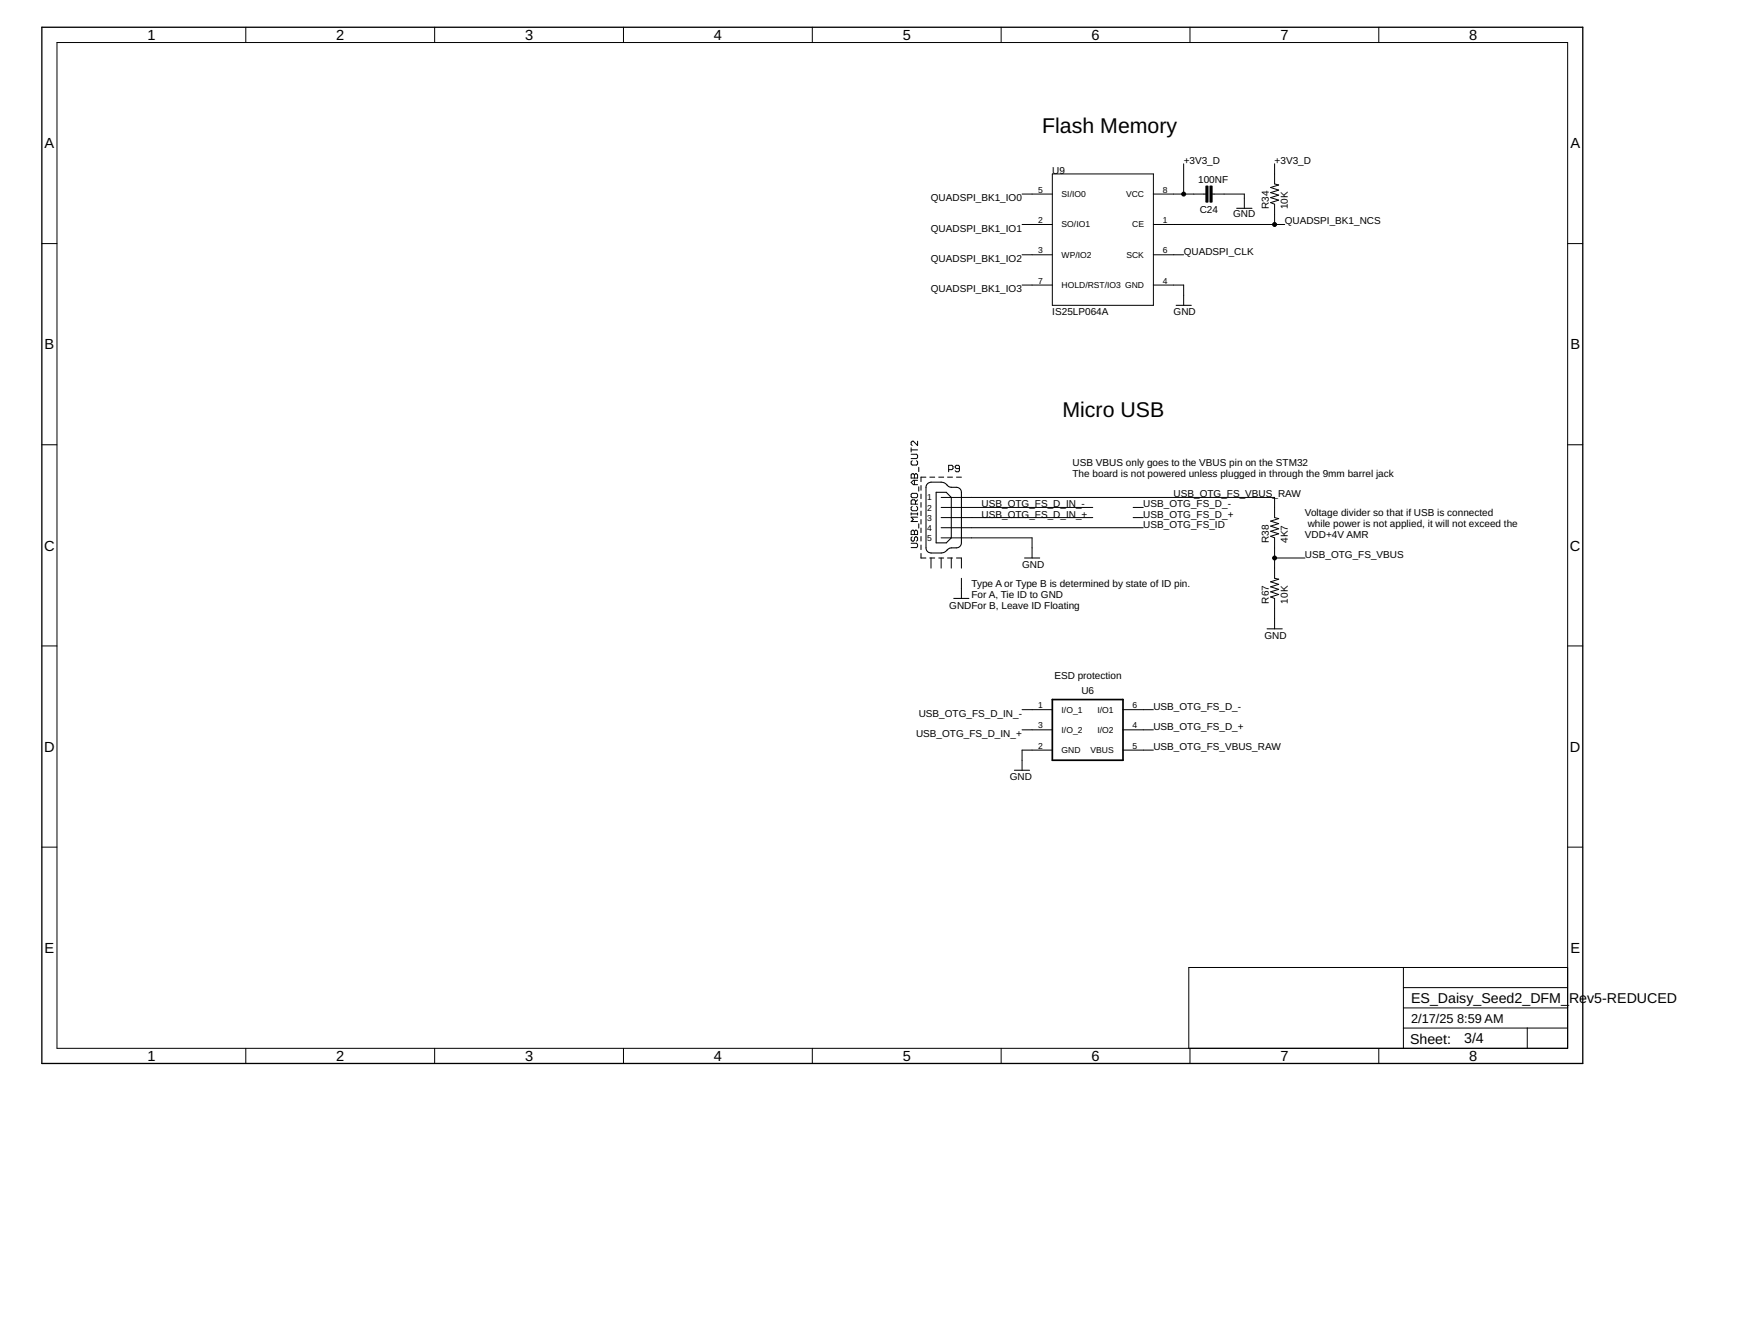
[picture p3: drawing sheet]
<svg xmlns="http://www.w3.org/2000/svg" width="279mm" height="216mm" viewBox="0 0 279 216" stroke-linecap="round" stroke-linejoin="round" font-family="sans-serif">
<g fill="none" stroke="#000" stroke-width=".16">
<path d="M9.2 6.8h243v161.7h-243zM39.5 4.4v2.4M69.9 4.4v2.4M100.3 4.4v2.4M130.7 4.4v2.4M161 4.4v2.4M191.4 4.4v2.4M221.8 4.4v2.4M6.7 39.2h2.5M164.4 31.2h4.9M164.4 36.1h4.9M169.3 28h16.2v21.1h-16.2z"/>
<path d="M185.5 31.2h8.5M185.5 36.1h21.2M190.4 26.3v4.9M194.9 31.2h5.3v2.3M205 26.3v3.3l.7 .1-1.3 .4 1.3 .5-1.3 .4 1.3 .4-1.3 .4 1.3 .4-1.3 .4 .6 .2v3.3M252.2 39.2h2.4M164.4 41h4.9M164.4 45.8h4.9M185.5 41h4.9M185.5 45.8h4.9v3.3M6.7 71.5h2.5M146.6 73h.8l.2 .2v.4l-.2 .1h-.8"/>
<path d="M146.6 79.5l.1-.2h.7l.2 .2v.3l-.2 .2h-.7l-.1-.2zM146.6 72v.7M146.6 72.3h1M146.7 74.1l-.1 .2v.3l.1 .2h.7l.2-.2v-.3l-.2-.2M146.7 76.2h.2l.2 .1 .2-.1h.1l.2 .1v.6h-1v-.6zM147.1 76.3v.6M147.1 77.2v.7M147.6 70.9v.7l-.7-.7h-.2l-.1 .2v.4l.1 .1M147.6 77.2h-.7l-.3 .4 .3 .3h.7M147.8 75.1v.7M147.8 78.3v.7M151.4 80h53.6v3.2l.7 .2-1.3 .4 1.3 .4-1.3 .4 1.3 .4-1.3 .4 1.3 .4-1.3 .4 .6 .3v6.5l.7 .1-1.3 .4 1.3 .4-1.3 .4 1.3 .4-1.3 .4 1.3 .5-1.3 .4 .6 .2v4.9"/>
<path d="M152.6 75.5h.5l.2-.2v-.3l-.2-.2h-.5v1M154.3 75.3h-.5l-.2-.2 .2-.3h.4l.1 .2v.7l-.1 .1h-.4l-.2-.1M252.2 71.5h2.4M146.6 87.3h.8l.2 .2v.4l-.2 .1h-.8M146.6 82.4v.4M146.6 82.6h1M146.7 81.4l-.1 .2v.3l.1 .2h.7l.2-.2v-.3l-.2-.2M146.7 85.2h.2l.2 .2 .2-.2h.1l.2 .2v.5h-1v-.5zM146.7 86.3l-.1 .2v.3l.1 .2h.2l.2-.2v-.3l.2-.2 .3 .2v.3l-.2 .2M147.1 85.4v.5M147.3 81v-.5l-.2-.2h-.4l-.1 .2v.5h1M147.6 82.4v.4"/>
<path d="M147.6 83.1h-1l.3 .4-.3 .3h1M147.6 80.3l-.3 .4M147.8 84.2v.7M149.8 89.7v1.6M151.4 86.5h14.6v3.2M151.4 81.6h24.4M151.4 83.2h24.4M151.4 84.8h32.5M151.4 89.7v1.6M153 89.7v1.6M154.6 89.7v1.6M154.6 93v3.2"/>
<path d="M182.3 81.6h1.6M182.3 83.2h1.6M205 89.7h4.9M6.7 103.8h2.5M164.4 114.1h4.9M164.4 117.3h4.9M180.6 114.1h4.9M180.6 117.3h4.9M252.2 103.8h2.4M6.7 136.2h2.5M169.3 120.6h-4.9v3.2M180.6 120.6h4.9"/>
<path d="M252.2 136.2h2.4M225.7 155.5v13M225.7 158.8h26.5M252.2 155.5h-61v13M39.5 168.5v2.5M69.9 168.5v2.5M100.3 168.5v2.5M130.7 168.5v2.5M161 168.5v2.5M191.4 168.5v2.5M221.8 168.5v2.5M225.7 165.3h26.5"/>
<path d="M225.7 162h26.5M245.7 165.3v3.2"/>
</g>
<path d="M6.7 4.4h247.9v166.6h-247.9z" fill="none" stroke="#000" stroke-width=".21"/>
<g fill="none" stroke="#000" stroke-width=".17">
<path d="M198.9 33.5h2.5M189.2 49.1h2.4M148.1 78.1v.7M148.1 79.4v.8M148.9 76.7h-.8v.7M149.2 77.8l.6-.3h1.6a2.47 2.47 0 0 1 1.4 .8h.2a1.52 1.52 0 0 1 1.4 .3l.2 .5v8.2l-.2 .5a1.52 1.52 0 0 1-1.4 .3l-.6 .3a1.18 1.18 0 0 1-1 .5h-1.8a.74 .74 0 0 1-.7-.8v-9.8zM149.6 76.7h.7M150.6 79.1h1.6l.8 .9v6.5l-.8 .8h-1.6zM151 76.7h.8M152.4 76.7h.8M153.9 76.7h.7M148.1 89v.7h.8"/>
<path d="M148.1 80.8v.7M148.1 82.2v.7M148.1 83.5v.7M148.1 84.9v.7M148.1 86.3v.7M148.1 87.6v.7M149.6 89.7h.7M151 89.7h.8M152.4 89.7h.8M153.4 96.2h2.5M153.9 89.7h.7M164.8 89.7h2.4"/>
<path d="M203.8 101.1h2.4M163.2 123.8h2.4"/>
</g>
<path d="M194 29.9h.3v2.6h-.3zM194.6 29.9h.4v2.6h-.4z" fill="#000" stroke="#000" stroke-width=".16"/>
<path d="M169.3 112.5h11.3v9.7h-11.3z" fill="none" stroke="#000" stroke-width=".28"/>
<g fill="#000" stroke="#000" stroke-width=".16">
<circle cx="190.4" cy="31.2" r=".32"/>
<circle cx="205" cy="36.1" r=".32"/>
<circle cx="205" cy="89.7" r=".32"/>
</g>
<g font-size="3.4">
<text x="167.6" y="21.5">Flash Memory</text>
<text x="170.9" y="67">Micro USB</text>
</g>
<g font-size="2.3">
<text x="23.7" y="6.4">1</text>
<text x="54.1" y="6.4">2</text>
<text x="84.4" y="6.4">3</text>
<text x="114.8" y="6.4">4</text>
<text x="145.2" y="6.4">5</text>
<text x="175.6" y="6.4">6</text>
<text x="205.9" y="6.4">7</text>
<text x="236.3" y="6.4">8</text>
<text x="7.2" y="23.8">A</text>
<text x="252.6" y="23.8">A</text>
<text x="7.2" y="56.2">B</text>
<text x="252.6" y="56.2">B</text>
<text x="7.1" y="88.5">C</text>
<text x="252.5" y="88.5">C</text>
<text x="7.1" y="120.8">D</text>
<text x="252.5" y="120.8">D</text>
<text x="7.2" y="153.2">E</text>
<text x="252.6" y="153.2">E</text>
<text x="227" y="161.2">ES_Daisy_Seed2_DFM_</text>
<text x="252.4" y="161.2">Rev5-REDUCED</text>
<text x="226.8" y="167.8">Sheet:</text>
<text x="235.5" y="167.7">3/4</text>
<text x="23.7" y="170.6">1</text>
<text x="54.1" y="170.6">2</text>
<text x="84.4" y="170.6">3</text>
<text x="114.8" y="170.6">4</text>
<text x="145.2" y="170.6">5</text>
<text x="175.6" y="170.6">6</text>
<text x="205.9" y="170.6">7</text>
<text x="236.3" y="170.6">8</text>
</g>
<g font-size="2.1">
<text x="227" y="164.5">2/17/25</text>
<text x="234.4" y="164.5">8:59 AM</text>
</g>
<g font-size="1.6">
<text x="169.3" y="28">U9</text>
<text x="190.4" y="26.3">+3V3_D</text>
<text x="192.7" y="29.3">100NF</text>
<text x="205" y="26.3">+3V3_D</text>
<text x="149.7" y="32.3">QUADSPI_BK1_IO0</text>
<text x="193" y="34.2">C24</text>
<text x="198.4" y="34.9">GND</text>
<text x="204.1" y="33.6" transform="rotate(-90 204.1 33.6)">R34</text>
<text x="207.1" y="33.6" transform="rotate(-90 207.1 33.6)">10K</text>
<text x="149.7" y="37.2">QUADSPI_BK1_IO1</text>
<text x="190.4" y="41">QUADSPI_CLK</text>
<text x="206.7" y="36.1">QUADSPI_BK1_NCS</text>
<text x="149.7" y="42.1">QUADSPI_BK1_IO2</text>
<text x="149.7" y="47">QUADSPI_BK1_IO3</text>
<text x="169.3" y="50.7">IS25LP064A</text>
<text x="188.8" y="50.7">GND</text>
<text x="172.5" y="75">USB VBUS only goes to the VBUS pin on the STM32</text>
<text x="172.5" y="76.7">The board is not powered unless plugged in through the 9mm barrel jack</text>
<text x="157.9" y="81.6">USB_OTG_FS_D_IN_-</text>
<text x="157.9" y="83.2">USB_OTG_FS_D_IN_+</text>
<text x="183.9" y="81.6">USB_OTG_FS_D_-</text>
<text x="183.9" y="83.2">USB_OTG_FS_D_+</text>
<text x="188.8" y="80">USB_OTG_FS_VBUS_RAW</text>
<text x="209.9" y="83">Voltage divider so that if USB is connected</text>
<text x="183.9" y="84.8">USB_OTG_FS_ID</text>
<text x="204.1" y="87.3" transform="rotate(-90 204.1 87.3)">R38</text>
<text x="207.1" y="87.3" transform="rotate(-90 207.1 87.3)">4K7</text>
<text x="209.9" y="89.7">USB_OTG_FS_VBUS</text>
<text x="209.9" y="86.5">VDD+4V AMR</text>
<text x="210.4" y="84.7">while power is not applied, it will not exceed the</text>
<text x="156.3" y="94.4">Type A or Type B is determined by state of ID pin.</text>
<text x="164.4" y="91.3">GND</text>
<text x="152.7" y="97.8">GNDFor B, Leave ID Floating</text>
<text x="156.3" y="96.1">For A, Tie ID to GND</text>
<text x="204.1" y="97" transform="rotate(-90 204.1 97)">R67</text>
<text x="207.1" y="97" transform="rotate(-90 207.1 97)">10K</text>
<text x="203.4" y="102.7">GND</text>
<text x="169.6" y="109.2">ESD protection</text>
<text x="173.9" y="111.5">U6</text>
<text x="147.4" y="118.5">USB_OTG_FS_D_IN_+</text>
<text x="147.8" y="115.2">USB_OTG_FS_D_IN_-</text>
<text x="185.5" y="114.1">USB_OTG_FS_D_-</text>
<text x="185.5" y="117.3">USB_OTG_FS_D_+</text>
<text x="162.4" y="125.5">GND</text>
<text x="185.5" y="120.6">USB_OTG_FS_VBUS_RAW</text>
</g>
<g font-size="1.4">
<text x="167" y="31">5</text>
<text x="167" y="35.9">2</text>
<text x="170.8" y="31.7">SI/IO0</text>
<text x="181.1" y="31.7">VCC</text>
<text x="187" y="31">8</text>
<text x="187" y="35.9">1</text>
<text x="167" y="40.7">3</text>
<text x="170.8" y="36.6">SO/IO1</text>
<text x="170.8" y="41.4">WP/IO2</text>
<text x="181.2" y="41.4">SCK</text>
<text x="182.1" y="36.6">CE</text>
<text x="187" y="40.7">6</text>
<text x="167" y="45.6">7</text>
<text x="170.8" y="46.3">HOLD/RST/IO3 GND</text>
<text x="187" y="45.6">4</text>
<text x="149.1" y="80.4">1</text>
<text x="149.1" y="82.1">2</text>
<text x="149.1" y="83.7">3</text>
<text x="149.1" y="85.3">4</text>
<text x="149.1" y="86.9">5</text>
<text x="167" y="113.9">1</text>
<text x="182.1" y="113.9">6</text>
<text x="167" y="117.1">3</text>
<text x="170.8" y="114.6">I/O_1</text>
<text x="170.8" y="117.8">I/O_2</text>
<text x="176.5" y="117.8">I/O2</text>
<text x="176.5" y="114.6">I/O1</text>
<text x="182.1" y="117.1">4</text>
<text x="167" y="120.4">2</text>
<text x="170.8" y="121.1">GND</text>
<text x="175.4" y="121.1">VBUS</text>
<text x="182.1" y="120.4">5</text>
</g>
</svg>
